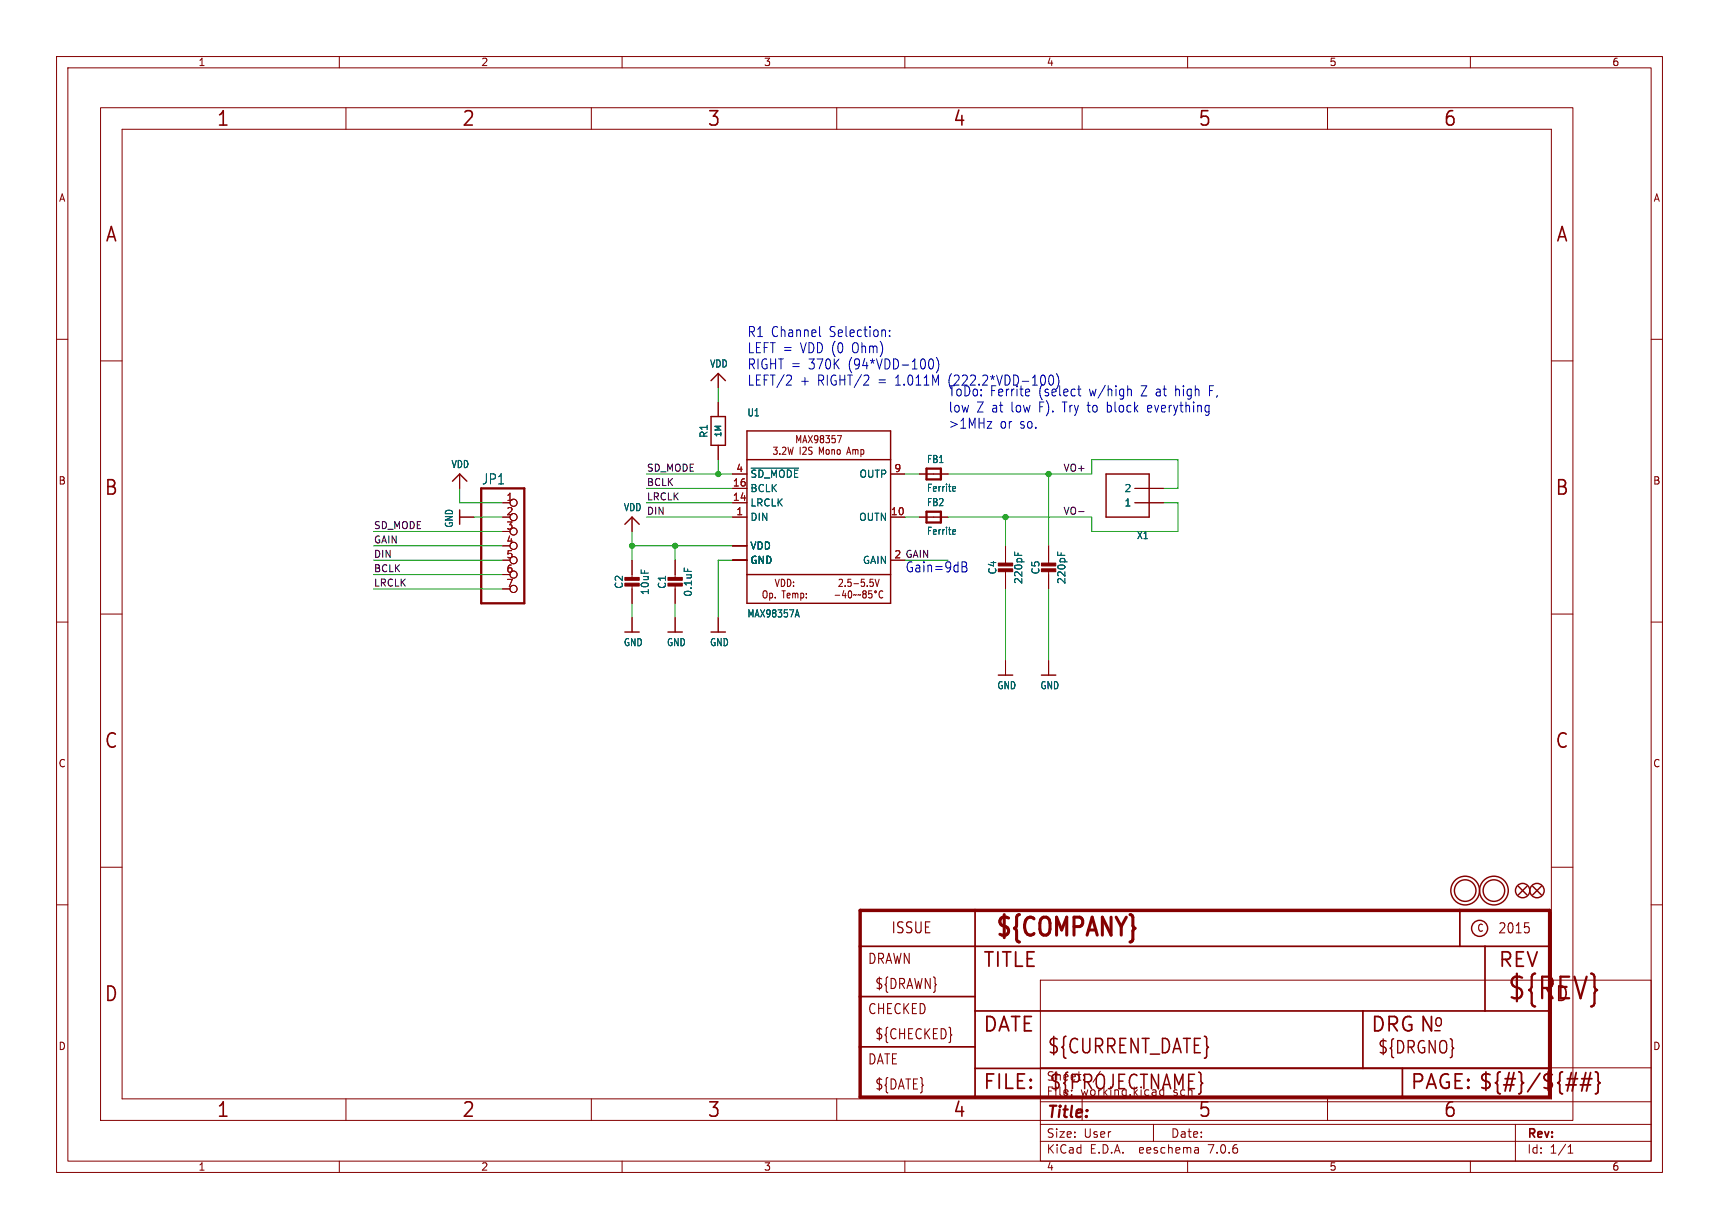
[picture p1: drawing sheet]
(kicad_sch (version 20230121) (generator eeschema)

 (paper "User" 303.962 217.322)

 (lib_symbols
  (symbol "working-eagle-import:AUDIOAMP_MAX98357" (in_bom yes) (on_board yes)
   (property "Reference" "U" (at -12.7 17.78 0) (effects (font (size 1.27 1.0795)) (justify left bottom)))
   (property "Value" "" (at -12.7 -17.78 0) (effects (font (size 1.27 1.0795)) (justify left bottom)))
   (property "Footprint" "working:QFN16_3MM" (at 0 0 0) (effects (font (size 1.27 1.27)) hide))
   (property "Datasheet" "" (at 0 0 0) (effects (font (size 1.27 1.27)) hide))
   (property "ki_locked" "" (at 0 0 0) (effects (font (size 1.27 1.27))))
   (symbol "AUDIOAMP_MAX98357_1_0"
    (polyline (pts (xy -12.7 -15.24) (xy 12.7 -15.24)) (stroke (width 0.254) (type solid)) (fill (type none)))
    (polyline (pts (xy -12.7 -10.16) (xy -12.7 -15.24)) (stroke (width 0.254) (type solid)) (fill (type none)))
    (polyline (pts (xy -12.7 -10.16) (xy -12.7 10.16)) (stroke (width 0.254) (type solid)) (fill (type none)))
    (polyline (pts (xy -12.7 10.16) (xy -12.7 15.24)) (stroke (width 0.254) (type solid)) (fill (type none)))
    (polyline (pts (xy -12.7 10.16) (xy 12.7 10.16)) (stroke (width 0.254) (type solid)) (fill (type none)))
    (polyline (pts (xy -12.7 15.24) (xy 12.7 15.24)) (stroke (width 0.254) (type solid)) (fill (type none)))
    (polyline (pts (xy 12.7 -15.24) (xy 12.7 -10.16)) (stroke (width 0.254) (type solid)) (fill (type none)))
    (polyline (pts (xy 12.7 -10.16) (xy -12.7 -10.16)) (stroke (width 0.254) (type solid)) (fill (type none)))
    (polyline (pts (xy 12.7 10.16) (xy 12.7 -10.16)) (stroke (width 0.254) (type solid)) (fill (type none)))
    (polyline (pts (xy 12.7 15.24) (xy 12.7 10.16)) (stroke (width 0.254) (type solid)) (fill (type none)))
    (text "2.5-5.5V\n-40~~85°C" (at 2.54 -12.7 0) (effects (font (size 1.27 1.0795)) (justify left)))
    (text "MAX98357\n3.2W I2S Mono Amp" (at 0 12.7 0) (effects (font (size 1.27 1.0795))))
    (text "VDD:\nOp. Temp:" (at -10.16 -12.7 0) (effects (font (size 1.27 1.0795)) (justify left)))
    (pin bidirectional line (at -15.24 0 0) (length 2.54) (name "DIN" (effects (font (size 1.27 1.27)))) (number "1" (effects (font (size 1.27 1.27)))))
    (pin output line (at 15.24 0 180) (length 2.54) (name "OUTN" (effects (font (size 1.27 1.27)))) (number "10" (effects (font (size 1.27 1.27)))))
    (pin power_in line (at -15.24 -7.62 0) (length 2.54) (name "GND" (effects (font (size 1.27 1.27)))) (number "11" (effects (font (size 0 0)))))
    (pin bidirectional line (at -15.24 2.54 0) (length 2.54) (name "LRCLK" (effects (font (size 1.27 1.27)))) (number "14" (effects (font (size 1.27 1.27)))))
    (pin power_in line (at -15.24 -7.62 0) (length 2.54) (name "GND" (effects (font (size 1.27 1.27)))) (number "15" (effects (font (size 0 0)))))
    (pin bidirectional line (at -15.24 5.08 0) (length 2.54) (name "BCLK" (effects (font (size 1.27 1.27)))) (number "16" (effects (font (size 1.27 1.27)))))
    (pin bidirectional line (at 15.24 -7.62 180) (length 2.54) (name "GAIN" (effects (font (size 1.27 1.27)))) (number "2" (effects (font (size 1.27 1.27)))))
    (pin power_in line (at -15.24 -7.62 0) (length 2.54) (name "GND" (effects (font (size 1.27 1.27)))) (number "3" (effects (font (size 0 0)))))
    (pin bidirectional line (at -15.24 7.62 0) (length 2.54) (name "~{SD_MODE}" (effects (font (size 1.27 1.27)))) (number "4" (effects (font (size 1.27 1.27)))))
    (pin power_in line (at -15.24 -5.08 0) (length 2.54) (name "VDD" (effects (font (size 1.27 1.27)))) (number "7" (effects (font (size 0 0)))))
    (pin power_in line (at -15.24 -5.08 0) (length 2.54) (name "VDD" (effects (font (size 1.27 1.27)))) (number "8" (effects (font (size 0 0)))))
    (pin output line (at 15.24 7.62 180) (length 2.54) (name "OUTP" (effects (font (size 1.27 1.27)))) (number "9" (effects (font (size 1.27 1.27)))))
    (pin power_in line (at -15.24 -7.62 0) (length 2.54) (name "GND" (effects (font (size 1.27 1.27)))) (number "THERMAL" (effects (font (size 0 0)))))))
  (symbol "working-eagle-import:CAP_CERAMIC0805-NOOUTLINE" (in_bom yes) (on_board yes)
   (property "Reference" "C" (at -2.29 1.25 90) (effects (font (size 1.27 1.27))))
   (property "Value" "" (at 2.3 1.25 90) (effects (font (size 1.27 1.27))))
   (property "Footprint" "working:0805-NO" (at 0 0 0) (effects (font (size 1.27 1.27)) hide))
   (property "Datasheet" "" (at 0 0 0) (effects (font (size 1.27 1.27)) hide))
   (property "ki_locked" "" (at 0 0 0) (effects (font (size 1.27 1.27))))
   (symbol "CAP_CERAMIC0805-NOOUTLINE_1_0"
    (rectangle (start -1.27 0.508) (end 1.27 1.016) (stroke (width 0) (type default)) (fill (type outline)))
    (rectangle (start -1.27 1.524) (end 1.27 2.032) (stroke (width 0) (type default)) (fill (type outline)))
    (polyline (pts (xy 0 0.762) (xy 0 0)) (stroke (width 0.1524) (type solid)) (fill (type none)))
    (polyline (pts (xy 0 2.54) (xy 0 1.778)) (stroke (width 0.1524) (type solid)) (fill (type none)))
    (pin passive line (at 0 5.08 270) (length 2.54) (name "1" (effects (font (size 0 0)))) (number "1" (effects (font (size 0 0)))))
    (pin passive line (at 0 -2.54 90) (length 2.54) (name "2" (effects (font (size 0 0)))) (number "2" (effects (font (size 0 0)))))))
  (symbol "working-eagle-import:FERRITE-0805NO" (in_bom yes) (on_board yes)
   (property "Reference" "FB" (at -1.27 1.905 0) (effects (font (size 1.27 1.0795)) (justify left bottom)))
   (property "Value" "" (at -1.27 -3.175 0) (effects (font (size 1.27 1.0795)) (justify left bottom)))
   (property "Footprint" "working:0805-NO" (at 0 0 0) (effects (font (size 1.27 1.27)) hide))
   (property "Datasheet" "" (at 0 0 0) (effects (font (size 1.27 1.27)) hide))
   (property "ki_locked" "" (at 0 0 0) (effects (font (size 1.27 1.27))))
   (symbol "FERRITE-0805NO_1_0"
    (polyline (pts (xy -1.27 -0.9525) (xy -1.27 0.9525)) (stroke (width 0.4064) (type solid)) (fill (type none)))
    (polyline (pts (xy -1.27 0.9525) (xy 1.27 0.9525)) (stroke (width 0.4064) (type solid)) (fill (type none)))
    (polyline (pts (xy 1.27 -0.9525) (xy -1.27 -0.9525)) (stroke (width 0.4064) (type solid)) (fill (type none)))
    (polyline (pts (xy 1.27 0.9525) (xy 1.27 -0.9525)) (stroke (width 0.4064) (type solid)) (fill (type none)))
    (pin passive line (at -2.54 0 0) (length 2.54) (name "P$1" (effects (font (size 0 0)))) (number "1" (effects (font (size 0 0)))))
    (pin passive line (at 2.54 0 180) (length 2.54) (name "P$2" (effects (font (size 0 0)))) (number "2" (effects (font (size 0 0)))))))
  (symbol "working-eagle-import:FIDUCIAL{dblquote}{dblquote}" (in_bom yes) (on_board yes)
   (property "Reference" "FID" (at 0 0 0) (effects (font (size 1.27 1.27)) hide))
   (property "Value" "" (at 0 0 0) (effects (font (size 1.27 1.27)) hide))
   (property "Footprint" "working:FIDUCIAL_1MM" (at 0 0 0) (effects (font (size 1.27 1.27)) hide))
   (property "Datasheet" "" (at 0 0 0) (effects (font (size 1.27 1.27)) hide))
   (property "ki_locked" "" (at 0 0 0) (effects (font (size 1.27 1.27))))
   (symbol "FIDUCIAL{dblquote}{dblquote}_1_0"
    (polyline (pts (xy -0.762 0.762) (xy 0.762 -0.762)) (stroke (width 0.254) (type solid)) (fill (type none)))
    (polyline (pts (xy 0.762 0.762) (xy -0.762 -0.762)) (stroke (width 0.254) (type solid)) (fill (type none)))
    (circle (center 0 0) (radius 1.27) (stroke (width 0.254) (type solid)) (fill (type none)))))
  (symbol "working-eagle-import:FRAME_A4" (in_bom yes) (on_board yes)
   (property "Reference" "#FRAME" (at 0 0 0) (effects (font (size 1.27 1.27)) hide))
   (property "Value" "" (at 0 0 0) (effects (font (size 1.27 1.27)) hide))
   (property "Footprint" "" (at 0 0 0) (effects (font (size 1.27 1.27)) hide))
   (property "Datasheet" "" (at 0 0 0) (effects (font (size 1.27 1.27)) hide))
   (property "ki_locked" "" (at 0 0 0) (effects (font (size 1.27 1.27))))
   (symbol "FRAME_A4_1_0"
    (polyline (pts (xy 0 44.7675) (xy 3.81 44.7675)) (stroke (width 0) (type default)) (fill (type none)))
    (polyline (pts (xy 0 89.535) (xy 3.81 89.535)) (stroke (width 0) (type default)) (fill (type none)))
    (polyline (pts (xy 0 134.3025) (xy 3.81 134.3025)) (stroke (width 0) (type default)) (fill (type none)))
    (polyline (pts (xy 3.81 3.81) (xy 3.81 175.26)) (stroke (width 0) (type default)) (fill (type none)))
    (polyline (pts (xy 43.3917 0) (xy 43.3917 3.81)) (stroke (width 0) (type default)) (fill (type none)))
    (polyline (pts (xy 43.3917 175.26) (xy 43.3917 179.07)) (stroke (width 0) (type default)) (fill (type none)))
    (polyline (pts (xy 86.7833 0) (xy 86.7833 3.81)) (stroke (width 0) (type default)) (fill (type none)))
    (polyline (pts (xy 86.7833 175.26) (xy 86.7833 179.07)) (stroke (width 0) (type default)) (fill (type none)))
    (polyline (pts (xy 130.175 0) (xy 130.175 3.81)) (stroke (width 0) (type default)) (fill (type none)))
    (polyline (pts (xy 130.175 175.26) (xy 130.175 179.07)) (stroke (width 0) (type default)) (fill (type none)))
    (polyline (pts (xy 173.5667 0) (xy 173.5667 3.81)) (stroke (width 0) (type default)) (fill (type none)))
    (polyline (pts (xy 173.5667 175.26) (xy 173.5667 179.07)) (stroke (width 0) (type default)) (fill (type none)))
    (polyline (pts (xy 216.9583 0) (xy 216.9583 3.81)) (stroke (width 0) (type default)) (fill (type none)))
    (polyline (pts (xy 216.9583 175.26) (xy 216.9583 179.07)) (stroke (width 0) (type default)) (fill (type none)))
    (polyline (pts (xy 256.54 3.81) (xy 3.81 3.81)) (stroke (width 0) (type default)) (fill (type none)))
    (polyline (pts (xy 256.54 3.81) (xy 256.54 8.89)) (stroke (width 0.1016) (type solid)) (fill (type none)))
    (polyline (pts (xy 256.54 3.81) (xy 256.54 175.26)) (stroke (width 0) (type default)) (fill (type none)))
    (polyline (pts (xy 256.54 8.89) (xy 256.54 13.97)) (stroke (width 0.1016) (type solid)) (fill (type none)))
    (polyline (pts (xy 256.54 13.97) (xy 256.54 19.05)) (stroke (width 0.1016) (type solid)) (fill (type none)))
    (polyline (pts (xy 256.54 19.05) (xy 256.54 36.83)) (stroke (width 0.1016) (type solid)) (fill (type none)))
    (polyline (pts (xy 256.54 44.7675) (xy 260.35 44.7675)) (stroke (width 0) (type default)) (fill (type none)))
    (polyline (pts (xy 256.54 89.535) (xy 260.35 89.535)) (stroke (width 0) (type default)) (fill (type none)))
    (polyline (pts (xy 256.54 134.3025) (xy 260.35 134.3025)) (stroke (width 0) (type default)) (fill (type none)))
    (polyline (pts (xy 256.54 175.26) (xy 3.81 175.26)) (stroke (width 0) (type default)) (fill (type none)))
    (polyline (pts (xy 0 0) (xy 260.35 0) (xy 260.35 179.07) (xy 0 179.07) (xy 0 0)) (stroke (width 0) (type default)) (fill (type none)))
    (text "1" (at 21.6958 1.905 0) (effects (font (size 2.54 2.286))))
    (text "1" (at 21.6958 177.165 0) (effects (font (size 2.54 2.286))))
    (text "2" (at 65.0875 1.905 0) (effects (font (size 2.54 2.286))))
    (text "2" (at 65.0875 177.165 0) (effects (font (size 2.54 2.286))))
    (text "3" (at 108.4792 1.905 0) (effects (font (size 2.54 2.286))))
    (text "3" (at 108.4792 177.165 0) (effects (font (size 2.54 2.286))))
    (text "4" (at 151.8708 1.905 0) (effects (font (size 2.54 2.286))))
    (text "4" (at 151.8708 177.165 0) (effects (font (size 2.54 2.286))))
    (text "5" (at 195.2625 1.905 0) (effects (font (size 2.54 2.286))))
    (text "5" (at 195.2625 177.165 0) (effects (font (size 2.54 2.286))))
    (text "6" (at 238.6542 1.905 0) (effects (font (size 2.54 2.286))))
    (text "6" (at 238.6542 177.165 0) (effects (font (size 2.54 2.286))))
    (text "A" (at 1.905 156.6863 0) (effects (font (size 2.54 2.286))))
    (text "A" (at 258.445 156.6863 0) (effects (font (size 2.54 2.286))))
    (text "B" (at 1.905 111.9188 0) (effects (font (size 2.54 2.286))))
    (text "B" (at 258.445 111.9188 0) (effects (font (size 2.54 2.286))))
    (text "C" (at 1.905 67.1513 0) (effects (font (size 2.54 2.286))))
    (text "C" (at 258.445 67.1513 0) (effects (font (size 2.54 2.286))))
    (text "D" (at 1.905 22.3838 0) (effects (font (size 2.54 2.286))))
    (text "D" (at 258.445 22.3838 0) (effects (font (size 2.54 2.286)))))
   (symbol "FRAME_A4_2_0"
    (polyline (pts (xy -0.3048 1.5748) (xy 20.0152 1.5748)) (stroke (width 0.6096) (type solid)) (fill (type none)))
    (polyline (pts (xy -0.3048 10.4648) (xy -0.3048 1.5748)) (stroke (width 0.6096) (type solid)) (fill (type none)))
    (polyline (pts (xy -0.3048 10.4648) (xy 20.0152 10.4648)) (stroke (width 0.3048) (type solid)) (fill (type none)))
    (polyline (pts (xy -0.3048 19.3548) (xy -0.3048 10.4648)) (stroke (width 0.6096) (type solid)) (fill (type none)))
    (polyline (pts (xy -0.3048 19.3548) (xy 20.0152 19.3548)) (stroke (width 0.3048) (type solid)) (fill (type none)))
    (polyline (pts (xy -0.3048 28.2448) (xy -0.3048 19.3548)) (stroke (width 0.6096) (type solid)) (fill (type none)))
    (polyline (pts (xy -0.3048 28.2448) (xy 20.0152 28.2448)) (stroke (width 0.3048) (type solid)) (fill (type none)))
    (polyline (pts (xy -0.3048 34.5948) (xy -0.3048 28.2448)) (stroke (width 0.6096) (type solid)) (fill (type none)))
    (polyline (pts (xy 20.0152 1.5748) (xy 20.0152 6.6548)) (stroke (width 0.3048) (type solid)) (fill (type none)))
    (polyline (pts (xy 20.0152 1.5748) (xy 95.5802 1.5748)) (stroke (width 0.6096) (type solid)) (fill (type none)))
    (polyline (pts (xy 20.0152 6.6548) (xy 20.0152 10.4648)) (stroke (width 0.3048) (type solid)) (fill (type none)))
    (polyline (pts (xy 20.0152 6.6548) (xy 88.5952 6.6548)) (stroke (width 0.3048) (type solid)) (fill (type none)))
    (polyline (pts (xy 20.0152 10.4648) (xy 20.0152 16.8148)) (stroke (width 0.3048) (type solid)) (fill (type none)))
    (polyline (pts (xy 20.0152 16.8148) (xy 20.0152 19.3548)) (stroke (width 0.3048) (type solid)) (fill (type none)))
    (polyline (pts (xy 20.0152 19.3548) (xy 20.0152 28.2448)) (stroke (width 0.3048) (type solid)) (fill (type none)))
    (polyline (pts (xy 20.0152 28.2448) (xy 20.0152 34.5948)) (stroke (width 0.3048) (type solid)) (fill (type none)))
    (polyline (pts (xy 20.0152 28.2448) (xy 105.7402 28.2448)) (stroke (width 0.3048) (type solid)) (fill (type none)))
    (polyline (pts (xy 20.0152 34.5948) (xy -0.3048 34.5948)) (stroke (width 0.6096) (type solid)) (fill (type none)))
    (polyline (pts (xy 88.5952 6.6548) (xy 95.5802 6.6548)) (stroke (width 0.3048) (type solid)) (fill (type none)))
    (polyline (pts (xy 88.5952 16.8148) (xy 20.0152 16.8148)) (stroke (width 0.3048) (type solid)) (fill (type none)))
    (polyline (pts (xy 88.5952 16.8148) (xy 88.5952 6.6548)) (stroke (width 0.3048) (type solid)) (fill (type none)))
    (polyline (pts (xy 95.5802 1.5748) (xy 121.6152 1.5748)) (stroke (width 0.6096) (type solid)) (fill (type none)))
    (polyline (pts (xy 95.5802 6.6548) (xy 95.5802 1.5748)) (stroke (width 0.3048) (type solid)) (fill (type none)))
    (polyline (pts (xy 95.5802 6.6548) (xy 121.6152 6.6548)) (stroke (width 0.3048) (type solid)) (fill (type none)))
    (polyline (pts (xy 101.2952 13.3223) (xy 102.2477 13.3223)) (stroke (width 0.254) (type solid)) (fill (type none)))
    (polyline (pts (xy 105.7402 28.2448) (xy 105.7402 34.5948)) (stroke (width 0.3048) (type solid)) (fill (type none)))
    (polyline (pts (xy 105.7402 28.2448) (xy 110.1852 28.2448)) (stroke (width 0.3048) (type solid)) (fill (type none)))
    (polyline (pts (xy 105.7402 34.5948) (xy 20.0152 34.5948)) (stroke (width 0.6096) (type solid)) (fill (type none)))
    (polyline (pts (xy 110.1852 16.8148) (xy 88.5952 16.8148)) (stroke (width 0.3048) (type solid)) (fill (type none)))
    (polyline (pts (xy 110.1852 28.2448) (xy 110.1852 16.8148)) (stroke (width 0.3048) (type solid)) (fill (type none)))
    (polyline (pts (xy 110.1852 28.2448) (xy 121.6152 28.2448)) (stroke (width 0.3048) (type solid)) (fill (type none)))
    (polyline (pts (xy 121.6152 6.6548) (xy 121.6152 1.5748)) (stroke (width 0.6096) (type solid)) (fill (type none)))
    (polyline (pts (xy 121.6152 16.8148) (xy 110.1852 16.8148)) (stroke (width 0.3048) (type solid)) (fill (type none)))
    (polyline (pts (xy 121.6152 16.8148) (xy 121.6152 6.6548)) (stroke (width 0.6096) (type solid)) (fill (type none)))
    (polyline (pts (xy 121.6152 28.2448) (xy 121.6152 16.8148)) (stroke (width 0.6096) (type solid)) (fill (type none)))
    (polyline (pts (xy 121.6152 34.5948) (xy 105.7402 34.5948)) (stroke (width 0.6096) (type solid)) (fill (type none)))
    (polyline (pts (xy 121.6152 34.5948) (xy 121.6152 28.2448)) (stroke (width 0.6096) (type solid)) (fill (type none)))
    (circle (center 109.2327 31.4198) (radius 1.4199) (stroke (width 0.254) (type solid)) (fill (type none)))
    (text "${#}/${##}" (at 108.9152 2.8448 0) (effects (font (size 2.54 2.54)) (justify left bottom)))
    (text "${CHECKED}" (at 2.2352 11.7348 0) (effects (font (size 1.778 1.5113)) (justify left bottom)))
    (text "${COMPANY}" (at 23.349 29.6735 0) (effects (font (size 3.175 2.6987) (thickness 0.5397) bold) (justify left bottom)))
    (text "${CURRENT_DATE}" (at 32.7152 9.1948 0) (effects (font (size 2.54 2.159)) (justify left bottom)))
    (text "${DATE}" (at 2.2352 2.8448 0) (effects (font (size 1.778 1.5113)) (justify left bottom)))
    (text "${DRAWN}" (at 2.2352 20.6248 0) (effects (font (size 1.778 1.5113)) (justify left bottom)))
    (text "${DRGNO}" (at 91.1352 9.1948 0) (effects (font (size 2.1844 1.8567)) (justify left bottom)))
    (text "${PROJECTNAME}" (at 33.0327 2.8448 0) (effects (font (size 2.54 2.159)) (justify left bottom)))
    (text "${REV}" (at 113.9952 18.7198 0) (effects (font (size 3.81 3.2385)) (justify left bottom)))
    (text "2015" (at 112.4077 30.4673 0) (effects (font (size 1.778 1.5113)) (justify left bottom)))
    (text "C" (at 108.7564 30.7848 0) (effects (font (size 1.27 1.0795)) (justify left bottom)))
    (text "CHECKED" (at 0.9652 16.1798 0) (effects (font (size 1.778 1.5113)) (justify left bottom)))
    (text "DATE" (at 0.9652 7.2898 0) (effects (font (size 1.778 1.5113)) (justify left bottom)))
    (text "DATE" (at 21.2852 13.0048 0) (effects (font (size 2.54 2.54)) (justify left bottom)))
    (text "DRAWN" (at 0.9652 25.0698 0) (effects (font (size 1.778 1.5113)) (justify left bottom)))
    (text "DRG" (at 89.8652 13.0048 0) (effects (font (size 2.54 2.54)) (justify left bottom)))
    (text "FILE:" (at 21.2852 2.8448 0) (effects (font (size 2.54 2.54)) (justify left bottom)))
    (text "ISSUE" (at 5.0927 30.4673 0) (effects (font (size 1.9304 1.6408)) (justify left bottom)))
    (text "N" (at 98.4377 13.0048 0) (effects (font (size 2.54 2.54)) (justify left bottom)))
    (text "o" (at 100.9777 13.9573 0) (effects (font (size 2.1844 1.8567)) (justify left bottom)))
    (text "PAGE:" (at 96.8502 2.8448 0) (effects (font (size 2.54 2.54)) (justify left bottom)))
    (text "REV" (at 112.4077 24.4348 0) (effects (font (size 2.54 2.54)) (justify left bottom)))
    (text "TITLE" (at 21.2852 24.4348 0) (effects (font (size 2.54 2.54)) (justify left bottom)))))
  (symbol "working-eagle-import:GND" (power) (in_bom yes) (on_board yes)
   (property "Reference" "" (at 0 0 0) (effects (font (size 1.27 1.27)) hide))
   (property "Value" "GND" (at -1.524 -2.54 0) (effects (font (size 1.27 1.0795)) (justify left bottom)))
   (property "Footprint" "" (at 0 0 0) (effects (font (size 1.27 1.27)) hide))
   (property "Datasheet" "" (at 0 0 0) (effects (font (size 1.27 1.27)) hide))
   (property "ki_locked" "" (at 0 0 0) (effects (font (size 1.27 1.27))))
   (symbol "GND_1_0"
    (polyline (pts (xy -1.27 0) (xy 1.27 0)) (stroke (width 0.254) (type solid)) (fill (type none)))
    (pin power_in line (at 0 2.54 270) (length 2.54) (name "GND" (effects (font (size 0 0)))) (number "1" (effects (font (size 0 0)))))))
  (symbol "working-eagle-import:HEADER-1X7THICKER" (in_bom yes) (on_board yes)
   (property "Reference" "JP" (at -6.35 10.795 0) (effects (font (size 1.778 1.5113)) (justify left bottom)))
   (property "Value" "" (at -6.35 -12.7 0) (effects (font (size 1.778 1.5113)) (justify left bottom)))
   (property "Footprint" "working:1X07_ROUND_76" (at 0 0 0) (effects (font (size 1.27 1.27)) hide))
   (property "Datasheet" "" (at 0 0 0) (effects (font (size 1.27 1.27)) hide))
   (property "ki_locked" "" (at 0 0 0) (effects (font (size 1.27 1.27))))
   (symbol "HEADER-1X7THICKER_1_0"
    (polyline (pts (xy -6.35 -10.16) (xy 1.27 -10.16)) (stroke (width 0.4064) (type solid)) (fill (type none)))
    (polyline (pts (xy -6.35 10.16) (xy -6.35 -10.16)) (stroke (width 0.4064) (type solid)) (fill (type none)))
    (polyline (pts (xy 1.27 -10.16) (xy 1.27 10.16)) (stroke (width 0.4064) (type solid)) (fill (type none)))
    (polyline (pts (xy 1.27 10.16) (xy -6.35 10.16)) (stroke (width 0.4064) (type solid)) (fill (type none)))
    (pin passive inverted (at -2.54 7.62 0) (length 2.54) (name "1" (effects (font (size 0 0)))) (number "1" (effects (font (size 1.27 1.27)))))
    (pin passive inverted (at -2.54 5.08 0) (length 2.54) (name "2" (effects (font (size 0 0)))) (number "2" (effects (font (size 1.27 1.27)))))
    (pin passive inverted (at -2.54 2.54 0) (length 2.54) (name "3" (effects (font (size 0 0)))) (number "3" (effects (font (size 1.27 1.27)))))
    (pin passive inverted (at -2.54 0 0) (length 2.54) (name "4" (effects (font (size 0 0)))) (number "4" (effects (font (size 1.27 1.27)))))
    (pin passive inverted (at -2.54 -2.54 0) (length 2.54) (name "5" (effects (font (size 0 0)))) (number "5" (effects (font (size 1.27 1.27)))))
    (pin passive inverted (at -2.54 -5.08 0) (length 2.54) (name "6" (effects (font (size 0 0)))) (number "6" (effects (font (size 1.27 1.27)))))
    (pin passive inverted (at -2.54 -7.62 0) (length 2.54) (name "7" (effects (font (size 0 0)))) (number "7" (effects (font (size 1.27 1.27)))))))
  (symbol "working-eagle-import:MOUNTINGHOLE2.5" (in_bom yes) (on_board yes)
   (property "Reference" "" (at 0 0 0) (effects (font (size 1.27 1.27)) hide))
   (property "Value" "" (at 0 0 0) (effects (font (size 1.27 1.27)) hide))
   (property "Footprint" "working:MOUNTINGHOLE_2.5_PLATED" (at 0 0 0) (effects (font (size 1.27 1.27)) hide))
   (property "Datasheet" "" (at 0 0 0) (effects (font (size 1.27 1.27)) hide))
   (property "ki_locked" "" (at 0 0 0) (effects (font (size 1.27 1.27))))
   (symbol "MOUNTINGHOLE2.5_1_0"
    (circle (center 0 0) (radius 1.905) (stroke (width 0.254) (type solid)) (fill (type none)))
    (circle (center 0 0) (radius 2.54) (stroke (width 0.254) (type solid)) (fill (type none)))))
  (symbol "working-eagle-import:RESISTOR0805_NOOUTLINE" (in_bom yes) (on_board yes)
   (property "Reference" "R" (at 0 2.54 0) (effects (font (size 1.27 1.27))))
   (property "Value" "" (at 0 0 0) (effects (font (size 1.016 1.016) bold)))
   (property "Footprint" "working:0805-NO" (at 0 0 0) (effects (font (size 1.27 1.27)) hide))
   (property "Datasheet" "" (at 0 0 0) (effects (font (size 1.27 1.27)) hide))
   (property "ki_locked" "" (at 0 0 0) (effects (font (size 1.27 1.27))))
   (symbol "RESISTOR0805_NOOUTLINE_1_0"
    (polyline (pts (xy -2.54 -1.27) (xy -2.54 1.27)) (stroke (width 0.254) (type solid)) (fill (type none)))
    (polyline (pts (xy -2.54 1.27) (xy 2.54 1.27)) (stroke (width 0.254) (type solid)) (fill (type none)))
    (polyline (pts (xy 2.54 -1.27) (xy -2.54 -1.27)) (stroke (width 0.254) (type solid)) (fill (type none)))
    (polyline (pts (xy 2.54 1.27) (xy 2.54 -1.27)) (stroke (width 0.254) (type solid)) (fill (type none)))
    (pin passive line (at -5.08 0 0) (length 2.54) (name "1" (effects (font (size 0 0)))) (number "1" (effects (font (size 0 0)))))
    (pin passive line (at 5.08 0 180) (length 2.54) (name "2" (effects (font (size 0 0)))) (number "2" (effects (font (size 0 0)))))))
  (symbol "working-eagle-import:TERMBLOCK_1X2" (in_bom yes) (on_board yes)
   (property "Reference" "X" (at -2.54 7.62 0) (effects (font (size 1.27 1.0795)) (justify left bottom)))
   (property "Value" "" (at -2.54 -5.08 0) (effects (font (size 1.27 1.0795)) (justify left bottom)))
   (property "Footprint" "working:TERMBLOCK_1X2-3.5MM" (at 0 0 0) (effects (font (size 1.27 1.27)) hide))
   (property "Datasheet" "" (at 0 0 0) (effects (font (size 1.27 1.27)) hide))
   (property "ki_locked" "" (at 0 0 0) (effects (font (size 1.27 1.27))))
   (symbol "TERMBLOCK_1X2_1_0"
    (polyline (pts (xy -2.54 -2.54) (xy 5.08 -2.54)) (stroke (width 0.254) (type solid)) (fill (type none)))
    (polyline (pts (xy -2.54 5.08) (xy -2.54 -2.54)) (stroke (width 0.254) (type solid)) (fill (type none)))
    (polyline (pts (xy 5.08 -2.54) (xy 5.08 5.08)) (stroke (width 0.254) (type solid)) (fill (type none)))
    (polyline (pts (xy 5.08 5.08) (xy -2.54 5.08)) (stroke (width 0.254) (type solid)) (fill (type none)))
    (pin passive line (at -5.08 2.54 0) (length 5.08) (name "1" (effects (font (size 1.27 1.27)))) (number "1" (effects (font (size 0 0)))))
    (pin passive line (at -5.08 0 0) (length 5.08) (name "2" (effects (font (size 1.27 1.27)))) (number "2" (effects (font (size 0 0)))))))
  (symbol "working-eagle-import:VDD" (power) (in_bom yes) (on_board yes)
   (property "Reference" "" (at 0 0 0) (effects (font (size 1.27 1.27)) hide))
   (property "Value" "VDD" (at -1.524 1.016 0) (effects (font (size 1.27 1.0795)) (justify left bottom)))
   (property "Footprint" "" (at 0 0 0) (effects (font (size 1.27 1.27)) hide))
   (property "Datasheet" "" (at 0 0 0) (effects (font (size 1.27 1.27)) hide))
   (property "ki_locked" "" (at 0 0 0) (effects (font (size 1.27 1.27))))
   (symbol "VDD_1_0"
    (polyline (pts (xy -1.27 -1.27) (xy 0 0)) (stroke (width 0.254) (type solid)) (fill (type none)))
    (polyline (pts (xy 0 0) (xy 1.27 -1.27)) (stroke (width 0.254) (type solid)) (fill (type none)))
    (pin power_in line (at 0 -2.54 90) (length 2.54) (name "VDD" (effects (font (size 0 0)))) (number "1" (effects (font (size 0 0))))))))

 (junction (at 127 83.82) (diameter 0) (color 0 0 0 0))
 (junction (at 119.38 96.52) (diameter 0) (color 0 0 0 0))
 (junction (at 111.76 96.52) (diameter 0) (color 0 0 0 0))
 (junction (at 185.42 83.82) (diameter 0) (color 0 0 0 0))
 (junction (at 177.8 91.44) (diameter 0) (color 0 0 0 0))

 (wire (pts (xy 88.9 93.98) (xy 66.04 93.98)) (stroke (width 0.1524) (type solid)))
 (wire (pts (xy 119.38 96.52) (xy 111.76 96.52)) (stroke (width 0.1524) (type solid)))
 (wire (pts (xy 193.04 93.98) (xy 208.28 93.98)) (stroke (width 0.1524) (type solid)))
 (wire (pts (xy 129.54 91.44) (xy 114.3 91.44)) (stroke (width 0.1524) (type solid)))
 (wire (pts (xy 111.76 96.52) (xy 111.76 93.98)) (stroke (width 0.1524) (type solid)))
 (wire (pts (xy 208.28 88.9) (xy 205.74 88.9)) (stroke (width 0.1524) (type solid)))
 (wire (pts (xy 208.28 93.98) (xy 208.28 88.9)) (stroke (width 0.1524) (type solid)))
 (wire (pts (xy 193.04 81.28) (xy 208.28 81.28)) (stroke (width 0.1524) (type solid)))
 (wire (pts (xy 193.04 83.82) (xy 193.04 81.28)) (stroke (width 0.1524) (type solid)))
 (wire (pts (xy 127 83.82) (xy 127 81.28)) (stroke (width 0.1524) (type solid)))
 (wire (pts (xy 185.42 83.82) (xy 185.42 96.52)) (stroke (width 0.1524) (type solid)))
 (wire (pts (xy 208.28 86.36) (xy 205.74 86.36)) (stroke (width 0.1524) (type solid)))
 (wire (pts (xy 88.9 88.9) (xy 81.28 88.9)) (stroke (width 0.1524) (type solid)))
 (wire (pts (xy 129.54 83.82) (xy 127 83.82)) (stroke (width 0.1524) (type solid)))
 (wire (pts (xy 111.76 99.06) (xy 111.76 96.52)) (stroke (width 0.1524) (type solid)))
 (wire (pts (xy 88.9 104.14) (xy 66.04 104.14)) (stroke (width 0.1524) (type solid)))
 (wire (pts (xy 160.02 99.06) (xy 167.64 99.06)) (stroke (width 0.1524) (type solid)))
 (wire (pts (xy 127 71.12) (xy 127 68.58)) (stroke (width 0.1524) (type solid)))
 (wire (pts (xy 119.38 106.68) (xy 119.38 109.22)) (stroke (width 0.1524) (type solid)))
 (wire (pts (xy 129.54 86.36) (xy 114.3 86.36)) (stroke (width 0.1524) (type solid)))
 (wire (pts (xy 160.02 83.82) (xy 162.56 83.82)) (stroke (width 0.1524) (type solid)))
 (wire (pts (xy 167.64 91.44) (xy 177.8 91.44)) (stroke (width 0.1524) (type solid)))
 (wire (pts (xy 208.28 81.28) (xy 208.28 86.36)) (stroke (width 0.1524) (type solid)))
 (wire (pts (xy 185.42 104.14) (xy 185.42 116.84)) (stroke (width 0.1524) (type solid)))
 (wire (pts (xy 66.04 96.52) (xy 88.9 96.52)) (stroke (width 0.1524) (type solid)))
 (wire (pts (xy 88.9 99.06) (xy 66.04 99.06)) (stroke (width 0.1524) (type solid)))
 (wire (pts (xy 177.8 91.44) (xy 177.8 96.52)) (stroke (width 0.1524) (type solid)))
 (wire (pts (xy 81.28 88.9) (xy 81.28 86.36)) (stroke (width 0.1524) (type solid)))
 (wire (pts (xy 177.8 91.44) (xy 193.04 91.44)) (stroke (width 0.1524) (type solid)))
 (wire (pts (xy 127 83.82) (xy 114.3 83.82)) (stroke (width 0.1524) (type solid)))
 (wire (pts (xy 129.54 96.52) (xy 119.38 96.52)) (stroke (width 0.1524) (type solid)))
 (wire (pts (xy 193.04 91.44) (xy 193.04 93.98)) (stroke (width 0.1524) (type solid)))
 (wire (pts (xy 127 99.06) (xy 127 109.22)) (stroke (width 0.1524) (type solid)))
 (wire (pts (xy 185.42 83.82) (xy 193.04 83.82)) (stroke (width 0.1524) (type solid)))
 (wire (pts (xy 177.8 104.14) (xy 177.8 116.84)) (stroke (width 0.1524) (type solid)))
 (wire (pts (xy 111.76 106.68) (xy 111.76 109.22)) (stroke (width 0.1524) (type solid)))
 (wire (pts (xy 88.9 101.6) (xy 66.04 101.6)) (stroke (width 0.1524) (type solid)))
 (wire (pts (xy 119.38 99.06) (xy 119.38 96.52)) (stroke (width 0.1524) (type solid)))
 (wire (pts (xy 88.9 91.44) (xy 83.82 91.44)) (stroke (width 0.1524) (type solid)))
 (wire (pts (xy 160.02 91.44) (xy 162.56 91.44)) (stroke (width 0.1524) (type solid)))
 (wire (pts (xy 129.54 99.06) (xy 127 99.06)) (stroke (width 0.1524) (type solid)))
 (wire (pts (xy 129.54 88.9) (xy 114.3 88.9)) (stroke (width 0.1524) (type solid)))
 (wire (pts (xy 167.64 83.82) (xy 185.42 83.82)) (stroke (width 0.1524) (type solid)))

 (text "R1 Channel Selection:\nLEFT = VDD (0 Ohm)\nRIGHT = 370K (94*VDD-100)\nLEFT/2 + RIGHT/2 = 1.011M (222.2*VDD-100)" (at 132.08 68.58 0) (effects (font (size 1.778 1.5113)) (justify left bottom)))
 (text "ToDo: Ferrite (select w/high Z at high F,\nlow Z at low F). Try to block everything\n>1MHz or so." (at 167.64 76.2 0) (effects (font (size 1.778 1.5113)) (justify left bottom)))
 (text "Gain=9dB" (at 160.02 101.6 0) (effects (font (size 1.778 1.5113)) (justify left bottom)))

 (label "SD_MODE" (at 114.3 83.82 0) (fields_autoplaced) (effects (font (size 1.2446 1.2446)) (justify left bottom)))
 (label "LRCLK" (at 66.04 104.14 0) (fields_autoplaced) (effects (font (size 1.2446 1.2446)) (justify left bottom)))
 (label "VO+" (at 187.96 83.82 0) (fields_autoplaced) (effects (font (size 1.2446 1.2446)) (justify left bottom)))
 (label "LRCLK" (at 114.3 88.9 0) (fields_autoplaced) (effects (font (size 1.2446 1.2446)) (justify left bottom)))
 (label "GAIN" (at 66.04 96.52 0) (fields_autoplaced) (effects (font (size 1.2446 1.2446)) (justify left bottom)))
 (label "GAIN" (at 160.02 99.06 0) (fields_autoplaced) (effects (font (size 1.2446 1.2446)) (justify left bottom)))
 (label "VO-" (at 187.96 91.44 0) (fields_autoplaced) (effects (font (size 1.2446 1.2446)) (justify left bottom)))
 (label "DIN" (at 114.3 91.44 0) (fields_autoplaced) (effects (font (size 1.2446 1.2446)) (justify left bottom)))
 (label "SD_MODE" (at 66.04 93.98 0) (fields_autoplaced) (effects (font (size 1.2446 1.2446)) (justify left bottom)))
 (label "BCLK" (at 66.04 101.6 0) (fields_autoplaced) (effects (font (size 1.2446 1.2446)) (justify left bottom)))
 (label "DIN" (at 66.04 99.06 0) (fields_autoplaced) (effects (font (size 1.2446 1.2446)) (justify left bottom)))
 (label "BCLK" (at 114.3 86.36 0) (fields_autoplaced) (effects (font (size 1.2446 1.2446)) (justify left bottom)))

 (symbol (lib_id "working-eagle-import:GND") (at 111.76 111.76 0) (unit 1) (in_bom yes) (on_board yes) (dnp no)
  (property "Reference" "#U$5" (at 111.76 111.76 0) (effects (font (size 1.27 1.27)) hide))
  (property "Value" "GND" (at 110.236 114.3 0) (effects (font (size 1.27 1.0795)) (justify left bottom)))
  (property "Footprint" "" (at 111.76 111.76 0) (effects (font (size 1.27 1.27)) hide))
  (property "Datasheet" "" (at 111.76 111.76 0) (effects (font (size 1.27 1.27)) hide)) (pin "1"))

 (symbol (lib_id "working-eagle-import:FRAME_A4") (at 17.78 198.12 0) (unit 1) (in_bom yes) (on_board yes) (dnp no)
  (property "Reference" "#FRAME1" (at 17.78 198.12 0) (effects (font (size 1.27 1.27)) hide))
  (property "Value" "FRAME_A4" (at 17.78 198.12 0) (effects (font (size 1.27 1.27)) hide))
  (property "Footprint" "" (at 17.78 198.12 0) (effects (font (size 1.27 1.27)) hide))
  (property "Datasheet" "" (at 17.78 198.12 0) (effects (font (size 1.27 1.27)) hide)))

 (symbol (lib_id "working-eagle-import:GND") (at 127 111.76 0) (unit 1) (in_bom yes) (on_board yes) (dnp no)
  (property "Reference" "#U$2" (at 127 111.76 0) (effects (font (size 1.27 1.27)) hide))
  (property "Value" "GND" (at 125.476 114.3 0) (effects (font (size 1.27 1.0795)) (justify left bottom)))
  (property "Footprint" "" (at 127 111.76 0) (effects (font (size 1.27 1.27)) hide))
  (property "Datasheet" "" (at 127 111.76 0) (effects (font (size 1.27 1.27)) hide)) (pin "1"))

 (symbol (lib_id "working-eagle-import:RESISTOR0805_NOOUTLINE") (at 127 76.2 90) (unit 1) (in_bom yes) (on_board yes) (dnp no)
  (property "Reference" "R1" (at 124.46 76.2 0) (effects (font (size 1.27 1.27))))
  (property "Value" "1M" (at 127 76.2 0) (effects (font (size 1.016 1.016) bold)))
  (property "Footprint" "working:0805-NO" (at 127 76.2 0) (effects (font (size 1.27 1.27)) hide))
  (property "Datasheet" "" (at 127 76.2 0) (effects (font (size 1.27 1.27)) hide)) (pin "1") (pin "2"))

 (symbol (lib_id "working-eagle-import:GND") (at 81.28 91.44 270) (unit 1) (in_bom yes) (on_board yes) (dnp no)
  (property "Reference" "#U$13" (at 81.28 91.44 0) (effects (font (size 1.27 1.27)) hide))
  (property "Value" "GND" (at 78.74 89.916 0) (effects (font (size 1.27 1.0795)) (justify left bottom)))
  (property "Footprint" "" (at 81.28 91.44 0) (effects (font (size 1.27 1.27)) hide))
  (property "Datasheet" "" (at 81.28 91.44 0) (effects (font (size 1.27 1.27)) hide)) (pin "1"))

 (symbol (lib_id "working-eagle-import:GND") (at 185.42 119.38 0) (unit 1) (in_bom yes) (on_board yes) (dnp no)
  (property "Reference" "#U$8" (at 185.42 119.38 0) (effects (font (size 1.27 1.27)) hide))
  (property "Value" "GND" (at 183.896 121.92 0) (effects (font (size 1.27 1.0795)) (justify left bottom)))
  (property "Footprint" "" (at 185.42 119.38 0) (effects (font (size 1.27 1.27)) hide))
  (property "Datasheet" "" (at 185.42 119.38 0) (effects (font (size 1.27 1.27)) hide)) (pin "1"))

 (symbol (lib_id "working-eagle-import:FERRITE-0805NO") (at 165.1 83.82 0) (unit 1) (in_bom yes) (on_board yes) (dnp no)
  (property "Reference" "FB1" (at 163.83 81.915 0) (effects (font (size 1.27 1.0795)) (justify left bottom)))
  (property "Value" "Ferrite" (at 163.83 86.995 0) (effects (font (size 1.27 1.0795)) (justify left bottom)))
  (property "Footprint" "working:0805-NO" (at 165.1 83.82 0) (effects (font (size 1.27 1.27)) hide))
  (property "Datasheet" "" (at 165.1 83.82 0) (effects (font (size 1.27 1.27)) hide)) (pin "1") (pin "2"))

 (symbol (lib_id "working-eagle-import:VDD") (at 81.28 83.82 0) (unit 1) (in_bom yes) (on_board yes) (dnp no)
  (property "Reference" "#U$12" (at 81.28 83.82 0) (effects (font (size 1.27 1.27)) hide))
  (property "Value" "VDD" (at 79.756 82.804 0) (effects (font (size 1.27 1.0795)) (justify left bottom)))
  (property "Footprint" "" (at 81.28 83.82 0) (effects (font (size 1.27 1.27)) hide))
  (property "Datasheet" "" (at 81.28 83.82 0) (effects (font (size 1.27 1.27)) hide)) (pin "1"))

 (symbol (lib_id "working-eagle-import:MOUNTINGHOLE2.5") (at 264.16 157.48 0) (unit 1) (in_bom yes) (on_board yes) (dnp no)
  (property "Reference" "U$9" (at 264.16 157.48 0) (effects (font (size 1.27 1.27)) hide))
  (property "Value" "MOUNTINGHOLE2.5" (at 264.16 157.48 0) (effects (font (size 1.27 1.27)) hide))
  (property "Footprint" "working:MOUNTINGHOLE_2.5_PLATED" (at 264.16 157.48 0) (effects (font (size 1.27 1.27)) hide))
  (property "Datasheet" "" (at 264.16 157.48 0) (effects (font (size 1.27 1.27)) hide)))

 (symbol (lib_id "working-eagle-import:FIDUCIAL{dblquote}{dblquote}") (at 269.24 157.48 0) (unit 1) (in_bom yes) (on_board yes) (dnp no)
  (property "Reference" "FID2" (at 269.24 157.48 0) (effects (font (size 1.27 1.27)) hide))
  (property "Value" "FIDUCIAL{dblquote}{dblquote}" (at 269.24 157.48 0) (effects (font (size 1.27 1.27)) hide))
  (property "Footprint" "working:FIDUCIAL_1MM" (at 269.24 157.48 0) (effects (font (size 1.27 1.27)) hide))
  (property "Datasheet" "" (at 269.24 157.48 0) (effects (font (size 1.27 1.27)) hide)))

 (symbol (lib_id "working-eagle-import:AUDIOAMP_MAX98357") (at 144.78 91.44 0) (unit 1) (in_bom yes) (on_board yes) (dnp no)
  (property "Reference" "U1" (at 132.08 73.66 0) (effects (font (size 1.27 1.0795)) (justify left bottom)))
  (property "Value" "MAX98357A" (at 132.08 109.22 0) (effects (font (size 1.27 1.0795)) (justify left bottom)))
  (property "Footprint" "working:QFN16_3MM" (at 144.78 91.44 0) (effects (font (size 1.27 1.27)) hide))
  (property "Datasheet" "" (at 144.78 91.44 0) (effects (font (size 1.27 1.27)) hide)) (pin "1") (pin "10") (pin "11") (pin "14") (pin "15") (pin "16") (pin "2") (pin "3") (pin "4") (pin "7") (pin "8") (pin "9") (pin "THERMAL"))

 (symbol (lib_id "working-eagle-import:MOUNTINGHOLE2.5") (at 259.08 157.48 0) (unit 1) (in_bom yes) (on_board yes) (dnp no)
  (property "Reference" "U$10" (at 259.08 157.48 0) (effects (font (size 1.27 1.27)) hide))
  (property "Value" "MOUNTINGHOLE2.5" (at 259.08 157.48 0) (effects (font (size 1.27 1.27)) hide))
  (property "Footprint" "working:MOUNTINGHOLE_2.5_PLATED" (at 259.08 157.48 0) (effects (font (size 1.27 1.27)) hide))
  (property "Datasheet" "" (at 259.08 157.48 0) (effects (font (size 1.27 1.27)) hide)))

 (symbol (lib_id "working-eagle-import:VDD") (at 111.76 91.44 0) (unit 1) (in_bom yes) (on_board yes) (dnp no)
  (property "Reference" "#U$1" (at 111.76 91.44 0) (effects (font (size 1.27 1.27)) hide))
  (property "Value" "VDD" (at 110.236 90.424 0) (effects (font (size 1.27 1.0795)) (justify left bottom)))
  (property "Footprint" "" (at 111.76 91.44 0) (effects (font (size 1.27 1.27)) hide))
  (property "Datasheet" "" (at 111.76 91.44 0) (effects (font (size 1.27 1.27)) hide)) (pin "1"))

 (symbol (lib_id "working-eagle-import:FERRITE-0805NO") (at 165.1 91.44 0) (unit 1) (in_bom yes) (on_board yes) (dnp no)
  (property "Reference" "FB2" (at 163.83 89.535 0) (effects (font (size 1.27 1.0795)) (justify left bottom)))
  (property "Value" "Ferrite" (at 163.83 94.615 0) (effects (font (size 1.27 1.0795)) (justify left bottom)))
  (property "Footprint" "working:0805-NO" (at 165.1 91.44 0) (effects (font (size 1.27 1.27)) hide))
  (property "Datasheet" "" (at 165.1 91.44 0) (effects (font (size 1.27 1.27)) hide)) (pin "1") (pin "2"))

 (symbol (lib_id "working-eagle-import:FIDUCIAL{dblquote}{dblquote}") (at 271.78 157.48 0) (unit 1) (in_bom yes) (on_board yes) (dnp no)
  (property "Reference" "FID1" (at 271.78 157.48 0) (effects (font (size 1.27 1.27)) hide))
  (property "Value" "FIDUCIAL{dblquote}{dblquote}" (at 271.78 157.48 0) (effects (font (size 1.27 1.27)) hide))
  (property "Footprint" "working:FIDUCIAL_1MM" (at 271.78 157.48 0) (effects (font (size 1.27 1.27)) hide))
  (property "Datasheet" "" (at 271.78 157.48 0) (effects (font (size 1.27 1.27)) hide)))

 (symbol (lib_id "working-eagle-import:VDD") (at 127 66.04 0) (unit 1) (in_bom yes) (on_board yes) (dnp no)
  (property "Reference" "#U$3" (at 127 66.04 0) (effects (font (size 1.27 1.27)) hide))
  (property "Value" "VDD" (at 125.476 65.024 0) (effects (font (size 1.27 1.0795)) (justify left bottom)))
  (property "Footprint" "" (at 127 66.04 0) (effects (font (size 1.27 1.27)) hide))
  (property "Datasheet" "" (at 127 66.04 0) (effects (font (size 1.27 1.27)) hide)) (pin "1"))

 (symbol (lib_id "working-eagle-import:HEADER-1X7THICKER") (at 91.44 96.52 0) (unit 1) (in_bom yes) (on_board yes) (dnp no)
  (property "Reference" "JP1" (at 85.09 85.725 0) (effects (font (size 1.778 1.5113)) (justify left bottom)))
  (property "Value" "HEADER-1X7THICKER" (at 85.09 109.22 0) (effects (font (size 1.778 1.5113)) (justify left bottom) hide))
  (property "Footprint" "working:1X07_ROUND_76" (at 91.44 96.52 0) (effects (font (size 1.27 1.27)) hide))
  (property "Datasheet" "" (at 91.44 96.52 0) (effects (font (size 1.27 1.27)) hide)) (pin "1") (pin "2") (pin "3") (pin "4") (pin "5") (pin "6") (pin "7"))

 (symbol (lib_id "working-eagle-import:FRAME_A4") (at 152.4 195.58 0) (unit 2) (in_bom yes) (on_board yes) (dnp no)
  (property "Reference" "#FRAME1" (at 152.4 195.58 0) (effects (font (size 1.27 1.27)) hide))
  (property "Value" "FRAME_A4" (at 152.4 195.58 0) (effects (font (size 1.27 1.27)) hide))
  (property "Footprint" "" (at 152.4 195.58 0) (effects (font (size 1.27 1.27)) hide))
  (property "Datasheet" "" (at 152.4 195.58 0) (effects (font (size 1.27 1.27)) hide)))

 (symbol (lib_id "working-eagle-import:CAP_CERAMIC0805-NOOUTLINE") (at 185.42 101.6 0) (unit 1) (in_bom yes) (on_board yes) (dnp no)
  (property "Reference" "C5" (at 183.13 100.35 90) (effects (font (size 1.27 1.27))))
  (property "Value" "220pF" (at 187.72 100.35 90) (effects (font (size 1.27 1.27))))
  (property "Footprint" "working:0805-NO" (at 185.42 101.6 0) (effects (font (size 1.27 1.27)) hide))
  (property "Datasheet" "" (at 185.42 101.6 0) (effects (font (size 1.27 1.27)) hide)) (pin "1") (pin "2"))

 (symbol (lib_id "working-eagle-import:CAP_CERAMIC0805-NOOUTLINE") (at 111.76 104.14 0) (unit 1) (in_bom yes) (on_board yes) (dnp no)
  (property "Reference" "C2" (at 109.47 102.89 90) (effects (font (size 1.27 1.27))))
  (property "Value" "10uF" (at 114.06 102.89 90) (effects (font (size 1.27 1.27))))
  (property "Footprint" "working:0805-NO" (at 111.76 104.14 0) (effects (font (size 1.27 1.27)) hide))
  (property "Datasheet" "" (at 111.76 104.14 0) (effects (font (size 1.27 1.27)) hide)) (pin "1") (pin "2"))

 (symbol (lib_id "working-eagle-import:GND") (at 177.8 119.38 0) (unit 1) (in_bom yes) (on_board yes) (dnp no)
  (property "Reference" "#U$7" (at 177.8 119.38 0) (effects (font (size 1.27 1.27)) hide))
  (property "Value" "GND" (at 176.276 121.92 0) (effects (font (size 1.27 1.0795)) (justify left bottom)))
  (property "Footprint" "" (at 177.8 119.38 0) (effects (font (size 1.27 1.27)) hide))
  (property "Datasheet" "" (at 177.8 119.38 0) (effects (font (size 1.27 1.27)) hide)) (pin "1"))

 (symbol (lib_id "working-eagle-import:CAP_CERAMIC0805-NOOUTLINE") (at 119.38 104.14 0) (unit 1) (in_bom yes) (on_board yes) (dnp no)
  (property "Reference" "C1" (at 117.09 102.89 90) (effects (font (size 1.27 1.27))))
  (property "Value" "0.1uF" (at 121.68 102.89 90) (effects (font (size 1.27 1.27))))
  (property "Footprint" "working:0805-NO" (at 119.38 104.14 0) (effects (font (size 1.27 1.27)) hide))
  (property "Datasheet" "" (at 119.38 104.14 0) (effects (font (size 1.27 1.27)) hide)) (pin "1") (pin "2"))

 (symbol (lib_id "working-eagle-import:CAP_CERAMIC0805-NOOUTLINE") (at 177.8 101.6 0) (unit 1) (in_bom yes) (on_board yes) (dnp no)
  (property "Reference" "C4" (at 175.51 100.35 90) (effects (font (size 1.27 1.27))))
  (property "Value" "220pF" (at 180.1 100.35 90) (effects (font (size 1.27 1.27))))
  (property "Footprint" "working:0805-NO" (at 177.8 101.6 0) (effects (font (size 1.27 1.27)) hide))
  (property "Datasheet" "" (at 177.8 101.6 0) (effects (font (size 1.27 1.27)) hide)) (pin "1") (pin "2"))

 (symbol (lib_id "working-eagle-import:GND") (at 119.38 111.76 0) (unit 1) (in_bom yes) (on_board yes) (dnp no)
  (property "Reference" "#U$4" (at 119.38 111.76 0) (effects (font (size 1.27 1.27)) hide))
  (property "Value" "GND" (at 117.856 114.3 0) (effects (font (size 1.27 1.0795)) (justify left bottom)))
  (property "Footprint" "" (at 119.38 111.76 0) (effects (font (size 1.27 1.27)) hide))
  (property "Datasheet" "" (at 119.38 111.76 0) (effects (font (size 1.27 1.27)) hide)) (pin "1"))

 (symbol (lib_id "working-eagle-import:TERMBLOCK_1X2") (at 200.66 86.36 180) (unit 1) (in_bom yes) (on_board yes) (dnp no)
  (property "Reference" "X1" (at 203.2 93.98 0) (effects (font (size 1.27 1.0795)) (justify left bottom)))
  (property "Value" "TERMBLOCK_1X2" (at 203.2 81.28 0) (effects (font (size 1.27 1.0795)) (justify left bottom) hide))
  (property "Footprint" "working:TERMBLOCK_1X2-3.5MM" (at 200.66 86.36 0) (effects (font (size 1.27 1.27)) hide))
  (property "Datasheet" "" (at 200.66 86.36 0) (effects (font (size 1.27 1.27)) hide)) (pin "1") (pin "2"))

 (sheet_instances (path "" (page "1"))))
